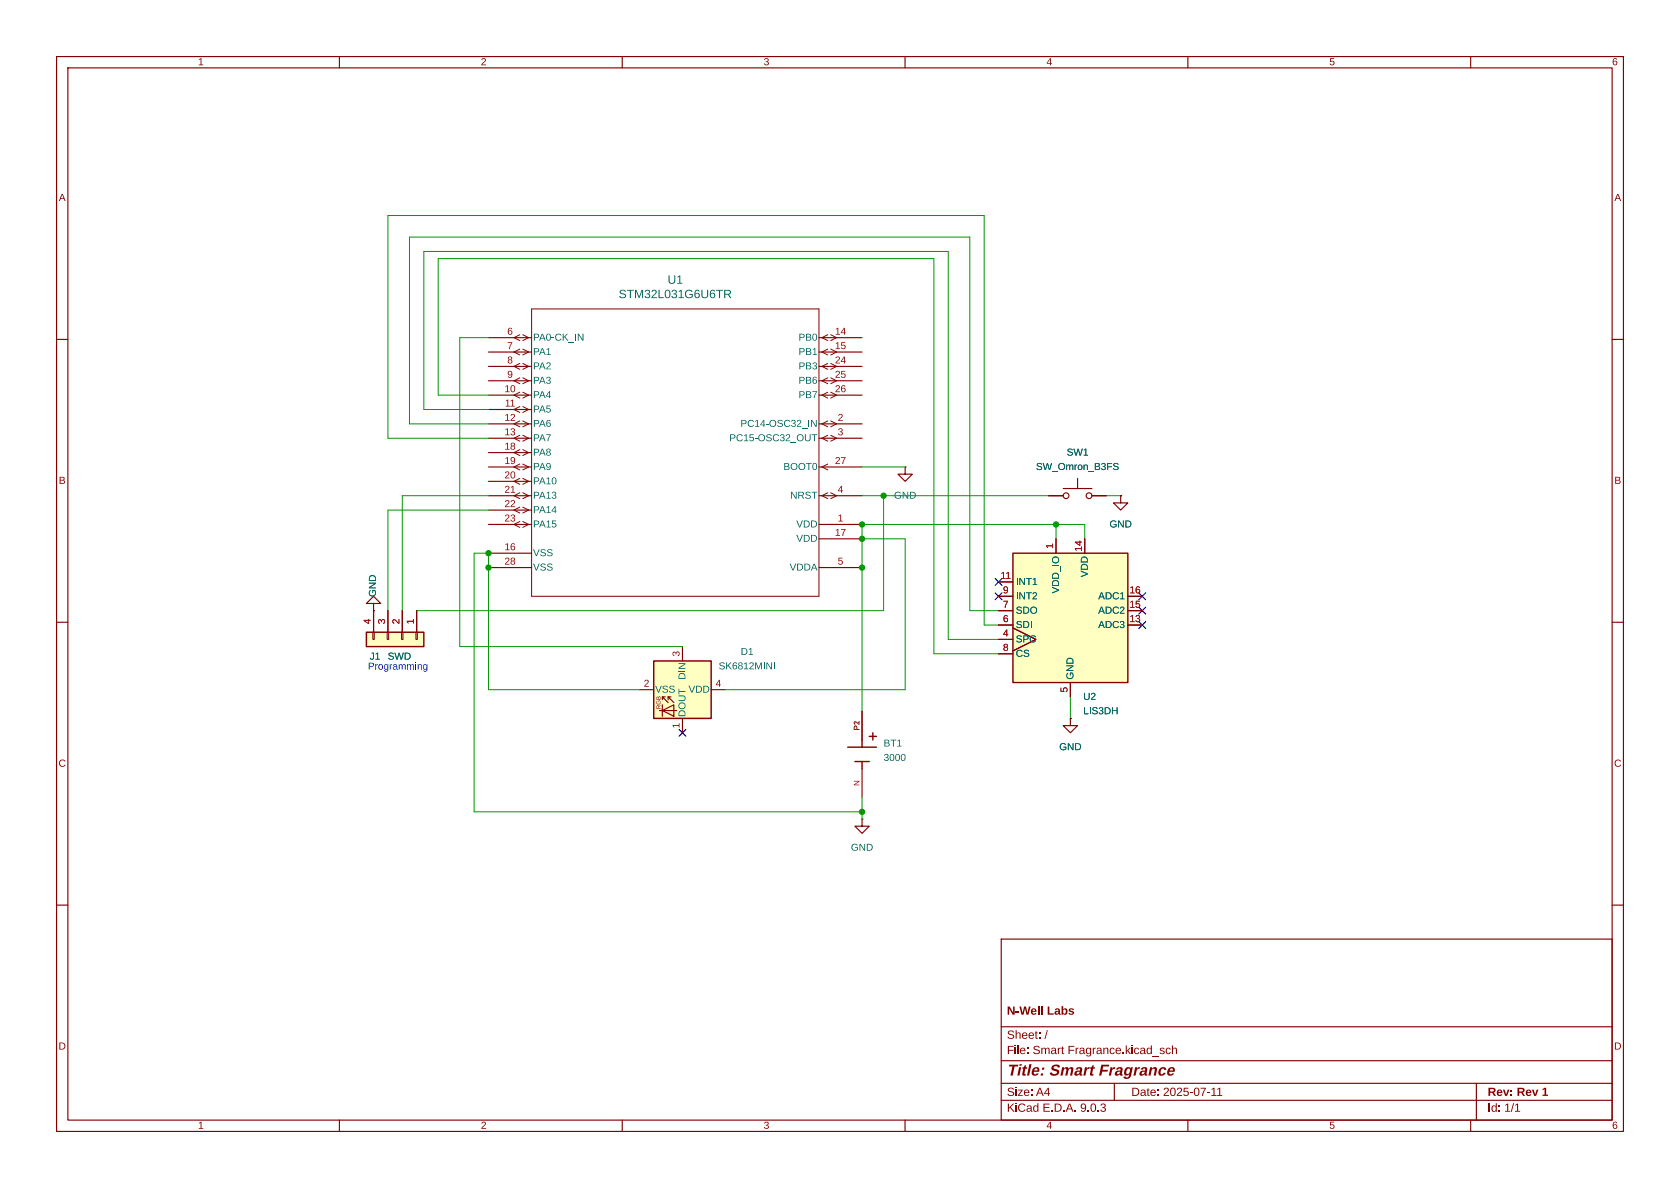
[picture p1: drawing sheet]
<svg xmlns="http://www.w3.org/2000/svg" width="297mm" height="210mm" viewBox="0 0 297 210" stroke-linecap="round" stroke-linejoin="round" font-family="sans-serif">
<g fill="none" stroke="#840000" stroke-width=".2">
<path d="M10 10h277v190h-277zM12 12h273v186h-273zM60 10v2M110 10v2M160 10v2M210 10v2M260 10v2M10 60h2M285 60h2M10 110h2M285 110h2M10 160h2"/>
<path d="M177 166h108v32h-108zM285 160h2M60 198v2M110 198v2M160 198v2M177 194.5h108M177 191.5h108M177 187.5h108M177 181.5h108M210 198v2M260 198v2"/>
</g>
<g fill="#840000">
<path d="M178.1 177.9h.4l.6 1.1v-1.1h.3v1.5h-.4l-.6-1.1v1.1h-.3z"/>
<path d="M179.6 178.7h.5v.3h-.5z"/>
<path d="M180.2 177.9h.3l.3 1.2 .2-1.2h.4l.2 1.2 .3-1.2h.3l-.4 1.5h-.3l-.3-1.2-.3 1.2h-.3z"/>
<path d="M182.4 178.4l.1-.1a.52 .52 0 0 1 .6 0 .52 .52 0 0 1 .2 .6h-.8a.23 .23 0 0 0 .2 .3 .23 .23 0 0 0 .3-.1h.2a.53 .53 0 0 1-.6 .3 .53 .53 0 0 1-.3-.7h.7a.22 .22 0 0 0-.2-.3 .22 .22 0 0 0-.3 .3h-.2z"/>
<path d="M183.5 177.9h.3v1.5h-.3z"/>
<path d="M184.1 177.9h.2v1.5h-.2z"/>
<path d="M185.2 177.9h.3v1.2h.8v.3h-1.1z"/>
<path d="M186.6 178.4l.2-.2a.41 .41 0 0 1 .6 .4v.5l.1 .3h-.3l-.1-.2-.2 .2h-.3l-.2-.4 .3 .1a.19 .19 0 0 0 .3 .1 .19 .19 0 0 0 0-.3 .19 .19 0 0 0-.3 .1h-.3a.5 .5 0 0 1 .7-.3l-.1-.3-.2 .2h-.3z"/>
<path d="M187.7 177.9h.3v.6a.45 .45 0 0 1 .6-.2 .45 .45 0 0 1 .1 .7 .41 .41 0 0 1-.3 .4 .41 .41 0 0 1-.4-.2l-.1 .2h-.2v-.6h.3a.26 .26 0 0 0 .2 .4 .26 .26 0 0 0 .2-.4 .26 .26 0 0 0-.2-.4 .26 .26 0 0 0-.2 .4h-.3z"/>
<path d="M189 178.4l.3-.2a.45 .45 0 0 1 .6 .3h-.7v.1l.4 .1a.35 .35 0 0 1 .3 .5 .35 .35 0 0 1-.5 .2l-.5-.2 .2-.1 .2 .1 .3-.1v-.1l-.4-.1a.31 .31 0 0 1-.2-.5z"/>
</g>
<path d="M197 191.5v3M261 191.5v6.5" fill="none" stroke="#840000" stroke-width=".2"/>
<path d="M64.8 111.8h10.1v2.5h-10.1z" fill="#ffffc2"/>
<path d="M64.8 111.8h10.1v2.5h-10.1zM149.9 132.1h5M151.1 134.6h2.6M152.4 130.8v1.3M152.4 134.6v1.3M153.7 130.2h1.2M154.3 129.5v1.3" fill="none" stroke="#840000" stroke-width=".25"/>
<g fill="none" stroke="#840000" stroke-width=".18">
<path d="M91.9 59.2l-1 .5 1 .5M92.4 59.2l1.1 .5-1.1 .5M94 54.6h50.8v50.8h-50.8zM146.3 59.2l-1 .5 1 .5M146.9 59.2l1 .5-1 .5M91.9 61.7l-1 .5 1 .6M91.9 64.2l-1 .6 1 .5M91.9 66.8l-1 .5 1 .5M91.9 69.3l-1 .6 1 .5M91.9 71.9l-1 .5 1 .5M91.9 74.4l-1 .5 1 .6M91.9 76.9l-1 .6 1 .5"/>
<path d="M91.9 79.5l-1 .5 1 .5M92.4 61.7l1.1 .5-1.1 .6M92.4 64.2l1.1 .6-1.1 .5M92.4 66.8l1.1 .5-1.1 .5M92.4 69.3l1.1 .6-1.1 .5M92.4 71.9l1.1 .5-1.1 .5M92.4 74.4l1.1 .5-1.1 .6M92.4 76.9l1.1 .6-1.1 .5M92.4 79.5l1.1 .5-1.1 .5M146.3 61.7l-1 .5 1 .6M146.3 64.2l-1 .6 1 .5M146.3 66.8l-1 .5 1 .5"/>
<path d="M146.3 69.3l-1 .6 1 .5M146.3 74.4l-1 .5 1 .6M146.3 76.9l-1 .6 1 .5M146.9 61.7l1 .5-1 .6M146.9 64.2l1 .6-1 .5M146.9 66.8l1 .5-1 .5M146.9 69.3l1 .6-1 .5M146.9 74.4l1 .5-1 .6M146.9 76.9l1 .6-1 .5M91.9 82l-1 .6 1 .5M91.9 84.6l-1 .5 1 .5M91.9 87.1l-1 .5 1 .6"/>
<path d="M91.9 89.6l-1 .6 1 .5M91.9 92.2l-1 .5 1 .5M92.4 82l1.1 .6-1.1 .5M92.4 84.6l1.1 .5-1.1 .5M92.4 87.1l1.1 .5-1.1 .6M92.4 89.6l1.1 .6-1.1 .5M92.4 92.2l1.1 .5-1.1 .5M146.3 82l-1 .6 1 .5M146.3 87.1l-1 .5 1 .6M146.9 87.1l1 .5-1 .6M65.9 111.8h.3v1.2h-.3zM68.5 111.8h.2v1.2h-.2z"/>
<path d="M71 111.8h.2v1.2h-.2zM73.5 111.8h.3v1.2h-.3z"/>
</g>
<g fill="none" stroke="#840000" stroke-width=".2">
<path d="M86.4 59.7h7.6M144.8 59.7h7.6M86.4 62.2h7.6M86.4 64.8h7.6M86.4 67.3h7.6M86.4 69.9h7.6M86.4 72.4h7.6M86.4 74.9h7.6M86.4 77.5h7.6M144.8 62.2h7.6M144.8 64.8h7.6M144.8 67.3h7.6"/>
<path d="M144.8 69.9h7.6M144.8 74.9h7.6M144.8 77.5h7.6M86.4 80h7.6M86.4 82.6h7.6M86.4 85.1h7.6M86.4 87.6h7.6M86.4 90.2h7.6M86.4 92.7h7.6M86.4 97.8h7.6M144.8 82.6h7.6M144.8 87.6h7.6"/>
<path d="M144.8 92.7h7.6M144.8 95.3h7.6M66 106.7h1.3l-1.3-1.3-1.2 1.3h1.2v1.3M66 108h.1M66 108v3.8M68.6 108v3.8M71.1 108v3.8M73.7 108v3.8M86.4 100.3h7.6M144.8 100.3h7.6M152.4 125.7v5.1M152.4 135.9v5.1"/>
</g>
<path d="M115.6 116.8h10.1v10.2h-10.1z" fill="#ffffc2"/>
<g fill="none" stroke="#840000" stroke-width=".2">
<path d="M160 82.6v1.2h1.3l-1.3 1.3-1.3-1.3h1.3M160 82.6h.1M185.4 87.6h2.6M188 86.4h5M190.5 84.6v1.8M193 87.6h2.6M198.1 87.6v1.3h1.3l-1.3 1.3-1.3-1.3h1.3M198.1 87.6h.1M120.6 114.3v2.5M113 121.9h2.6M116.6 125.6h3M117.1 125.6l2-1v2z"/>
<path d="M117.1 124.6v2M117.6 123.2h-.5l1 1M118.1 123.2v.5M118.6 123.2h-.5l1 1M120.6 127v2.5M125.7 121.9h2.6M152.4 144.8v1.3h1.3l-1.3 1.2-1.3-1.2h1.3M152.4 144.8h.1"/>
<circle cx="188.5" cy="87.6" r=".51"/>
<circle cx="192.5" cy="87.6" r=".51"/>
</g>
<path d="M115.6 116.8h10.1v10.2h-10.1z" fill="none" stroke="#840000" stroke-width=".25"/>
<path d="M179.1 97.8h20.3v22.9h-20.3z" fill="#ffffc2"/>
<path d="M179.1 97.8h20.3v22.9h-20.3z" fill="none" stroke="#840000" stroke-width=".25"/>
<g fill="none" stroke="#840000" stroke-width=".2">
<path d="M185.4 87.6h2.6M186.7 95.3v2.5M193 87.6h2.6M198.1 87.6h.1M66 108h.1M66 108v3.8M68.6 108v3.8M71.1 108v3.8M73.7 108v3.8M176.5 105.4h2.6M176.5 108h2.6M176.5 110.5h2.6"/>
<path d="M176.5 113h2.6M176.5 115.6h2.6M179.1 111l4 2-4 2.1M189.2 127v1.3h1.3l-1.3 1.2-1.2-1.2h1.2M189.2 127h.1M189.2 120.7v2.5"/>
</g>
<g fill="none" stroke="#009600" stroke-width=".18">
<path d="M86.4 59.7h-5.1v54.6h39.3M86.4 74.9h-14v-33h99v66.1h5.1M86.4 77.5h-17.8v-39.4h105.4v72.4h2.5M86.4 69.9h-8.9v-24.2h87.6v69.9h11.4M86.4 72.4h-11.5v-27.9h92.7v68.5h8.9M86.4 90.2h-17.8v17.8M86.4 87.6h-15.3v20.4M152.4 87.6h33M152.4 95.3h7.6v26.6h-31.7M152.4 82.6h7.6M156.2 87.6v20.4h-82.5M186.7 92.7v2.6"/>
<path d="M191.8 95.3v-2.6h-39.4v33M195.6 87.6h2.5M113 121.9h-26.6v-24.1h-2.6v45.7h68.6M189.2 123.2v3.8M152.4 141v3.8"/>
</g>
<path d="M175.9 104.8l1.2 1.2M175.9 102.3l1.2 1.2M177.1 104.8l-1.2 1.2M177.1 102.3l-1.2 1.2M201.3 107.3l1.2 1.3M201.3 109.9l1.2 1.2M201.3 104.8l1.2 1.2M202.5 107.3l-1.2 1.3M202.5 109.9l-1.2 1.2M202.5 104.8l-1.2 1.2M120 128.9l1.3 1.2M121.3 128.9l-1.3 1.2" fill="none" stroke="#000084" stroke-width=".2"/>
<g fill="#009600" stroke="#009600" stroke-width=".2">
<circle cx="156.2" cy="87.6" r=".46"/>
<circle cx="86.4" cy="100.3" r=".46"/>
<circle cx="86.4" cy="97.8" r=".46"/>
<circle cx="186.7" cy="92.7" r=".46"/>
<circle cx="152.4" cy="92.7" r=".46"/>
<circle cx="152.4" cy="95.3" r=".46"/>
<circle cx="152.4" cy="100.3" r=".46"/>
<circle cx="152.4" cy="143.5" r=".46"/>
</g>
<text font-size="2.8" fill="#840000" x="178" y="190.9">Title: Smart Fragrance</text>
<g font-size="2.1" fill="#006464">
<text x="109.4" y="53.3">STM32L031G6U6TR</text>
<text x="118" y="50.7">U1</text>
</g>
<g font-size="2.1" fill="#840000">
<text x="178" y="184.2">Sheet: /</text>
<text x="178" y="186.9">File: Smart Fragrance.kicad_sch</text>
<text x="178" y="197.1">KiCad E.D.A. 9.0.3</text>
<text x="178" y="194.3">Size: A4</text>
<text x="200" y="194.3">Date: 2025-07-11</text>
<text x="263" y="194.3">Rev: Rev 1</text>
<text x="263" y="197.1">Id: 1/1</text>
</g>
<g font-size="1.8" fill="#840000">
<text x="35" y="12">1</text>
<text x="85" y="12">2</text>
<text x="135" y="12">3</text>
<text x="185" y="12">4</text>
<text x="235" y="12">5</text>
<text x="285" y="12">6</text>
<text x="10.4" y="36">A</text>
<text x="285.4" y="36">A</text>
<text x="10.4" y="86">B</text>
<text x="285.4" y="86">B</text>
<text x="10.3" y="136">C</text>
<text x="285.3" y="136">C</text>
<text x="10.3" y="186">D</text>
<text x="285.3" y="186">D</text>
<text x="35" y="200">1</text>
<text x="85" y="200">2</text>
<text x="135" y="200">3</text>
<text x="185" y="200">4</text>
<text x="235" y="200">5</text>
<text x="285" y="200">6</text>
</g>
<g font-size="1.8" fill="#a90000">
<text x="89.7" y="59.4">6</text>
<text x="147.6" y="59.4">14</text>
<text x="89.7" y="61.9">7</text>
<text x="89.7" y="64.5">8</text>
<text x="147.6" y="61.9">15</text>
<text x="147.6" y="64.5">24</text>
<text x="89.2" y="69.5">10</text>
<text x="89.7" y="67">9</text>
<text x="147.6" y="67">25</text>
<text x="147.6" y="69.5">26</text>
<text x="89.2" y="74.6">12</text>
<text x="89.2" y="77.2">13</text>
<text x="89.2" y="72.1">11</text>
<text x="148.1" y="74.6">2</text>
<text x="148.1" y="77.2">3</text>
<text x="89.2" y="79.7">18</text>
<text x="89.2" y="82.2">19</text>
<text x="147.6" y="82.2">27</text>
<text x="89.2" y="84.8">20</text>
<text x="89.2" y="87.3">21</text>
<text x="89.2" y="89.9">22</text>
<text x="148.1" y="87.3">4</text>
<text x="89.2" y="92.4">23</text>
<text x="147.6" y="94.9">17</text>
<text x="148.1" y="92.4">1</text>
<text x="89.2" y="97.5">16</text>
<text x="89.2" y="100">28</text>
<text x="148.1" y="100">5</text>
<text x="186.4" y="97" transform="rotate(-90 186.4 97)">1</text>
<text x="191.5" y="97.5" transform="rotate(-90 191.5 97.5)">14</text>
<text x="176.9" y="102.6">11</text>
<text x="177.3" y="105.1">9</text>
<text x="177.3" y="107.6">7</text>
<text x="199.7" y="105.1">16</text>
<text x="199.7" y="107.6">15</text>
<text x="65.7" y="110.3" transform="rotate(-90 65.7 110.3)">4</text>
<text x="68.3" y="110.3" transform="rotate(-90 68.3 110.3)">3</text>
<text x="70.8" y="110.3" transform="rotate(-90 70.8 110.3)">2</text>
<text x="73.4" y="110.3" transform="rotate(-90 73.4 110.3)">1</text>
<text x="177.3" y="110.2">6</text>
<text x="177.3" y="112.7">4</text>
<text x="199.7" y="110.2">13</text>
<text x="120.3" y="116.1" transform="rotate(-90 120.3 116.1)">3</text>
<text x="177.3" y="115.3">8</text>
<text x="113.8" y="121.6">2</text>
<text x="126.5" y="121.6">4</text>
<text x="188.9" y="122.4" transform="rotate(-90 188.9 122.4)">5</text>
<text x="120.3" y="128.8" transform="rotate(-90 120.3 128.8)">1</text>
</g>
<g font-size="1.8" fill="#006464">
<text x="94.2" y="60.7">PA0-CK_IN</text>
<text x="94.2" y="63.2">PA1</text>
<text x="94.2" y="65.8">PA2</text>
<text x="141.2" y="60.7">PB0</text>
<text x="141.2" y="63.2">PB1</text>
<text x="141.2" y="65.8">PB3</text>
<text x="94.2" y="68.3">PA3</text>
<text x="94.2" y="70.8">PA4</text>
<text x="141.2" y="68.3">PB6</text>
<text x="141.2" y="70.8">PB7</text>
<text x="94.2" y="73.4">PA5</text>
<text x="94.2" y="75.9">PA6</text>
<text x="130.9" y="75.9">PC14-OSC32_IN</text>
<text x="94.2" y="78.5">PA7</text>
<text x="94.2" y="81">PA8</text>
<text x="94.2" y="83.5">PA9</text>
<text x="128.9" y="78.5">PC15-OSC32_OUT</text>
<text x="138.5" y="83.5">BOOT0</text>
<text x="183.1" y="83.5">SW_Omron_B3FS</text>
<text x="188.6" y="81">SW1</text>
<text x="94.2" y="86.1">PA10</text>
<text x="94.2" y="88.6">PA13</text>
<text x="139.7" y="88.6">NRST</text>
<text x="158" y="88.6">GND</text>
<text x="94.2" y="91.2">PA14</text>
<text x="94.2" y="93.7">PA15</text>
<text x="140.8" y="93.7">VDD</text>
<text x="196.1" y="93.7">GND</text>
<text x="94.2" y="98.8">VSS</text>
<text x="94.2" y="101.3">VSS</text>
<text x="139.6" y="101.3">VDDA</text>
<text x="140.8" y="96.2">VDD</text>
<text x="66.9" y="105.5" transform="rotate(-90 66.9 105.5)">GND</text>
<text x="179.6" y="103.9">INT1</text>
<text x="179.6" y="106.4">INT2</text>
<text x="187.7" y="104.9" transform="rotate(-90 187.7 104.9)">VDD_IO</text>
<text x="192.8" y="102" transform="rotate(-90 192.8 102)">VDD</text>
<text x="194.1" y="106.4">ADC1</text>
<text x="179.6" y="108.9">SDO</text>
<text x="179.6" y="111.5">SDI</text>
<text x="194.1" y="108.9">ADC2</text>
<text x="194.1" y="111.5">ADC3</text>
<text x="65.4" y="117.1">J1</text>
<text x="68.5" y="117.1">SWD</text>
<text x="127" y="118.8">SK6812MINI</text>
<text x="130.9" y="116.3">D1</text>
<text x="179.6" y="114">SPC</text>
<text x="179.6" y="116.6">CS</text>
<text x="115.8" y="122.9">VSS</text>
<text x="121.6" y="120.2" transform="rotate(-90 121.6 120.2)">DIN</text>
<text x="121.7" y="122.9">VDD</text>
<text x="190.2" y="120.1" transform="rotate(-90 190.2 120.1)">GND</text>
<text x="191.5" y="124.2">U2</text>
<text x="121.6" y="126.7" transform="rotate(-90 121.6 126.7)">DOUT</text>
<text x="191.5" y="126.7">LIS3DH</text>
<text x="156.2" y="135">3000</text>
<text x="156.2" y="132.4">BT1</text>
<text x="187.3" y="133.1">GND</text>
<text x="150.4" y="150.9">GND</text>
</g>
<text font-size="1.8" fill="#0000c2" x="65" y="118.6">Programming</text>
<g font-size="1.4" fill="#a90000">
<text x="152.1" y="129.1" transform="rotate(-90 152.1 129.1)">P1</text>
<text x="152.1" y="128.2" transform="rotate(-90 152.1 128.2)">2</text>
<text x="152.1" y="138.9" transform="rotate(-90 152.1 138.9)">N</text>
</g>
<text font-size="1.1" fill="#840000" x="117.1" y="125.4" transform="rotate(-90 117.1 125.4)">RGB</text>
</svg>
